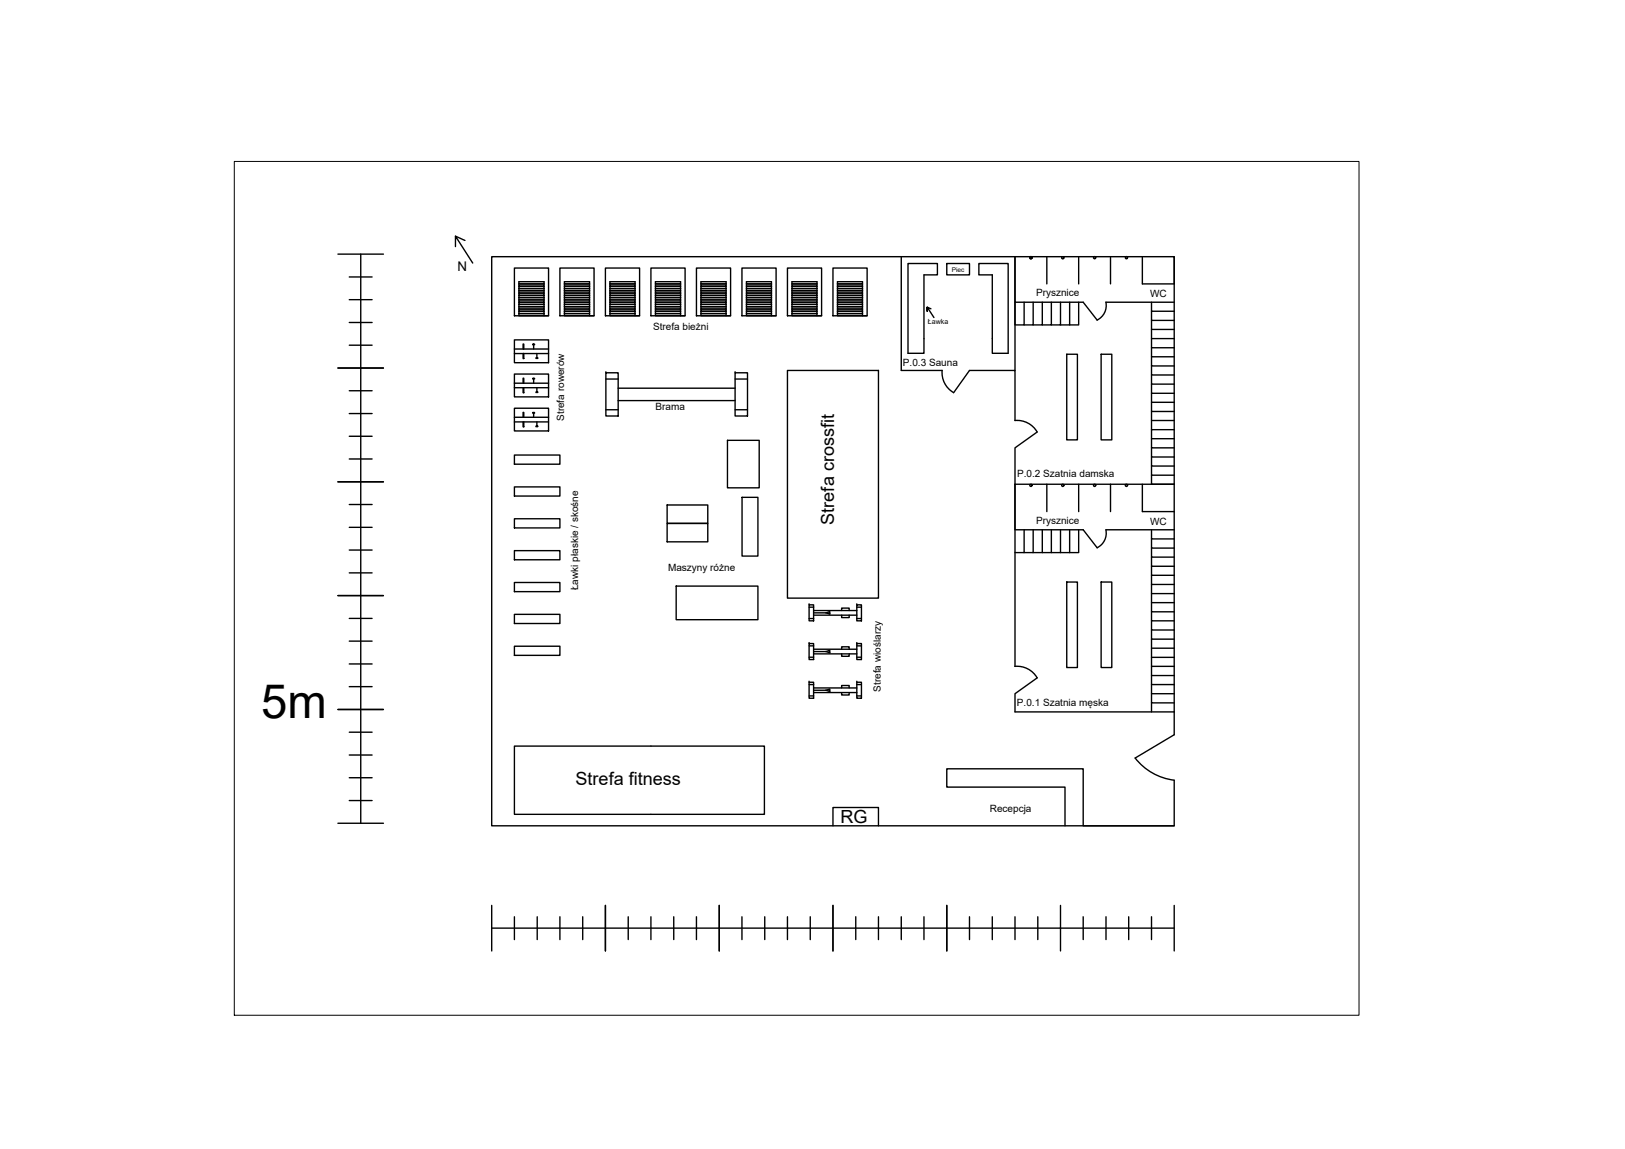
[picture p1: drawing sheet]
<svg xmlns="http://www.w3.org/2000/svg" width="297mm" height="210mm" viewBox="0 0 297 210" stroke-linecap="round" stroke-linejoin="round" font-family="sans-serif">
<!-- layer: 0 -->
<g fill="none" stroke="#000" stroke-width=".25">
<path d="M61.8 46.4h8.3M63.8 58.9h4.2M63.8 54.7h4.2M63.8 50.6h4.2M65.9 46.4v104M83.3 45v-1.9l3.1 5M83.3 43.1l1.7 .8M94 49h6.3v8.7h-6.3zM94.9 57.3h4.5v.4h-4.5zM94.9 56.9h4.5v.4h-4.5zM94.9 56.5h4.5v.4h-4.5zM94.9 56h4.5v.5h-4.5z"/>
<path d="M94.9 55.6h4.5v.4h-4.5zM94.9 55.2h4.5v.4h-4.5zM94.9 54.8h4.5v.4h-4.5zM94.9 54.4h4.5v.4h-4.5zM94.9 54h4.5v.4h-4.5zM94.9 53.5h4.5v.5h-4.5zM94.9 53.1h4.5v.4h-4.5zM94.9 52.7h4.5v.4h-4.5zM94.9 52.3h4.5v.4h-4.5zM94.9 51.9h4.5v.4h-4.5zM94.9 51.5h4.5v.4h-4.5zM99.4 57.7h.9"/>
<path d="M102.3 49h6.3v8.7h-6.3zM103.2 57.3h4.6v.4h-4.6zM103.2 56.9h4.6v.4h-4.6zM103.2 56.5h4.6v.4h-4.6zM103.2 56h4.6v.5h-4.6zM103.2 55.6h4.6v.4h-4.6zM103.2 55.2h4.6v.4h-4.6zM103.2 54.8h4.6v.4h-4.6zM103.2 54.4h4.6v.4h-4.6zM103.2 54h4.6v.4h-4.6zM103.2 53.5h4.6v.5h-4.6zM103.2 53.1h4.6v.4h-4.6z"/>
<path d="M103.2 52.7h4.6v.4h-4.6zM103.2 52.3h4.6v.4h-4.6zM103.2 51.9h4.6v.4h-4.6zM103.2 51.5h4.6v.4h-4.6zM107.8 57.7h.8M110.7 49h6.2v8.7h-6.2zM111.5 57.3h4.6v.4h-4.6zM111.5 56.9h4.6v.4h-4.6zM111.5 56.5h4.6v.4h-4.6zM111.5 56h4.6v.5h-4.6zM111.5 55.6h4.6v.4h-4.6zM111.5 55.2h4.6v.4h-4.6z"/>
<path d="M111.5 54.8h4.6v.4h-4.6zM111.5 54.4h4.6v.4h-4.6zM111.5 54h4.6v.4h-4.6zM111.5 53.5h4.6v.5h-4.6zM111.5 53.1h4.6v.4h-4.6zM111.5 52.7h4.6v.4h-4.6zM111.5 52.3h4.6v.4h-4.6zM111.5 51.9h4.6v.4h-4.6zM111.5 51.5h4.6v.4h-4.6zM116.1 57.7h.8M119 49h6.2v8.7h-6.2zM119.8 57.3h4.6v.4h-4.6z"/>
<path d="M119.8 56.9h4.6v.4h-4.6zM119.8 56.5h4.6v.4h-4.6zM119.8 56h4.6v.5h-4.6zM119.8 55.6h4.6v.4h-4.6zM119.8 55.2h4.6v.4h-4.6zM119.8 54.8h4.6v.4h-4.6zM119.8 54.4h4.6v.4h-4.6zM119.8 54h4.6v.4h-4.6zM119.8 53.5h4.6v.5h-4.6zM119.8 53.1h4.6v.4h-4.6zM119.8 52.7h4.6v.4h-4.6zM119.8 52.3h4.6v.4h-4.6z"/>
<path d="M119.8 51.9h4.6v.4h-4.6zM119.8 51.5h4.6v.4h-4.6zM124.4 57.7h.8M127.3 49h6.2v8.7h-6.2zM128.1 57.3h4.6v.4h-4.6zM128.1 56.9h4.6v.4h-4.6zM128.1 56.5h4.6v.4h-4.6zM128.1 56h4.6v.5h-4.6zM128.1 55.6h4.6v.4h-4.6zM128.1 55.2h4.6v.4h-4.6zM128.1 54.8h4.6v.4h-4.6zM128.1 54.4h4.6v.4h-4.6z"/>
<path d="M128.1 54h4.6v.4h-4.6zM128.1 53.5h4.6v.5h-4.6zM128.1 53.1h4.6v.4h-4.6zM128.1 52.7h4.6v.4h-4.6zM128.1 52.3h4.6v.4h-4.6zM128.1 51.9h4.6v.4h-4.6zM128.1 51.5h4.6v.4h-4.6zM132.7 57.7h.8M135.6 49h6.3v8.7h-6.3zM136.4 57.3h4.6v.4h-4.6zM136.4 56.9h4.6v.4h-4.6zM136.4 56.5h4.6v.4h-4.6z"/>
<path d="M136.4 56h4.6v.5h-4.6zM136.4 55.6h4.6v.4h-4.6zM136.4 55.2h4.6v.4h-4.6zM136.4 54.8h4.6v.4h-4.6zM136.4 54.4h4.6v.4h-4.6zM136.4 54h4.6v.4h-4.6zM136.4 53.5h4.6v.5h-4.6zM136.4 53.1h4.6v.4h-4.6zM136.4 52.7h4.6v.4h-4.6zM136.4 52.3h4.6v.4h-4.6zM136.4 51.9h4.6v.4h-4.6zM136.4 51.5h4.6v.4h-4.6z"/>
<path d="M141 57.7h.9M143.9 49h6.3v8.7h-6.3zM144.8 57.3h4.5v.4h-4.5zM144.8 56.9h4.5v.4h-4.5zM144.8 56.5h4.5v.4h-4.5zM144.8 56h4.5v.5h-4.5zM144.8 55.6h4.5v.4h-4.5zM144.8 55.2h4.5v.4h-4.5zM144.8 54.8h4.5v.4h-4.5zM144.8 54.4h4.5v.4h-4.5zM144.8 54h4.5v.4h-4.5zM144.8 53.5h4.5v.5h-4.5z"/>
<path d="M144.8 53.1h4.5v.4h-4.5zM144.8 52.7h4.5v.4h-4.5zM144.8 52.3h4.5v.4h-4.5zM144.8 51.9h4.5v.4h-4.5zM144.8 51.5h4.5v.4h-4.5zM149.3 57.7h.9M152.3 49h6.2v8.7h-6.2zM153.1 57.3h4.6v.4h-4.6zM153.1 56.9h4.6v.4h-4.6zM153.1 56.5h4.6v.4h-4.6zM153.1 56h4.6v.5h-4.6zM153.1 55.6h4.6v.4h-4.6z"/>
<path d="M153.1 55.2h4.6v.4h-4.6zM153.1 54.8h4.6v.4h-4.6zM153.1 54.4h4.6v.4h-4.6zM153.1 54h4.6v.4h-4.6zM153.1 53.5h4.6v.5h-4.6zM153.1 53.1h4.6v.4h-4.6zM153.1 52.7h4.6v.4h-4.6zM153.1 52.3h4.6v.4h-4.6zM153.1 51.9h4.6v.4h-4.6zM153.1 51.5h4.6v.4h-4.6zM157.7 57.7h.8M164.7 46.9v20.8h7.5a4.3 4.3 0 0 0 2.1 4l2.9-4h8.3v9.1a4.3 4.3 0 0 1 4.1 2.1l-4.1 2.9v6.7"/>
<path d="M166 48.1h5.4v2.1h-2.5v14.3h-2.9zM170.2 56.4l-.7-.3v.8v-.8l1.2 1.9M173.1 48.1h4.1v2.1h-4.1zM178.9 48.1h5.4v16.4h-2.9v-14.3h-2.5zM185.5 55.2v4.2h1.7v-4.2M188.9 55.2v4.2h-1.7M190.5 55.2v4.2h-1.6M191.4 46.9v5M192.2 55.2v4.2h-1.7M193.9 55.2v4.2h-1.7M195.5 55.2v4.2h-1.6M197.2 55.2v4.2h-1.7"/>
<path d="M197.2 46.9v5M200.6 58.5l-2.6-3.3h-12.5v-8.3v20.8M203 46.9v5M208.8 46.9v5h5.8v-5M210.5 55.2v1.7h4.1M210.5 56.9v1.6h4.1M210.5 58.5v1.7h4.1M214.6 55.2h-12.5a2.95 2.95 0 0 1-1.6 3.3M61.8 67.2h8.3M63.8 79.7h4.2M63.8 75.6h4.2M63.8 71.4h4.2"/>
<path d="M63.8 63.1h4.2M94 62.1h6.3v4.2h-6.3zM94 68.3h6.3v4.2h-6.3zM94 74.6h6.3v4.1h-6.3zM94 64.6h6.3M94 63.8h6.3M94 70.8h6.3M94 70h6.3M94 77.1h6.3M94 76.2h6.3M95.6 63.8v-.9h.1v.9M95.6 64.6h.1v.9h-.1z"/>
<path d="M95.6 70v-.9h.1v.9M95.6 70.8h.1v.9h-.1zM95.6 76.2v-.9h.1v.9M95.6 77.1h.1v.9h-.1zM97.4 62.9h.3v.1h-.3zM97.4 69.1h.3v.1h-.3zM97.4 75.4h.3v.1h-.3zM97.5 63v.8M97.5 69.2v.8M97.5 75.5v.7M98.1 64.6v.8l-.1 .1h.3l-.2-.1M98.1 70.8v.8l-.1 .1h.3l-.2-.1"/>
<path d="M98.1 77.1v.7l-.1 .1h.3l-.2-.1M110.8 68.1h2.2v7.9h-2.2zM110.8 68.1h.1M110.8 69.2h2.2M110.8 74.9h2.2M113 73.2h21.4M113 70.9h21.4M134.4 68.1h2.2v7.9h-2.2zM134.4 68.1h.1M134.4 69.2h2.2M134.4 74.9h2.2M143.9 67.7h16.7v41.6h-16.7z"/>
<path d="M195 64.7h1.9v15.7h-1.9zM201.3 64.7h1.9v15.7h-1.9zM210.5 60.2v1.7h4.1M210.5 61.9v1.6h4.1M210.5 63.5v1.7h4.1M210.5 65.2v1.7h4.1M210.5 66.9v1.6h4.1M210.5 68.5v1.7h4.1M210.5 70.2v1.6h4.1M210.5 71.8v1.7h4.1M210.5 73.5v1.7h4.1M210.5 76.8h4.1"/>
<path d="M210.5 75.2v3.3M214.6 78.5h-4.1v1.6h4.1M61.8 88h8.3M63.8 96.3h4.2M63.8 92.2h4.2M63.8 83.8h4.2M94 83.1h8.3v1.7h-8.3zM94 88.9h8.3v1.7h-8.3zM94 94.8h8.3v1.6h-8.3zM121.9 92.3h7.5v3.3h-7.5zM121.9 95.6h7.5v3.4h-7.5zM133 80.4h5.8v8.7h-5.8z"/>
<path d="M135.6 90.9h2.9v10.7h-2.9zM185.5 88.5v33.2a4.3 4.3 0 0 1 4.1 2.1l-4.1 2.9v3.4h29.1M185.5 88.5v8.3h12.5l2.6 3.3M187.2 96.8v4.2h-1.7M188.9 96.8v4.2h-1.7M190.5 96.8v4.2h-1.6M191.4 88.5v5M192.2 96.8v4.2h-1.7M193.9 96.8v4.2h-1.7M195.5 96.8v4.2h-1.6M197.2 96.8v4.2h-1.7M197.2 88.5v5"/>
<path d="M203 88.5v5M208.8 88.5v5h5.8M210.5 80.1v1.7h4.1M210.5 81.8v1.7h4.1M210.5 83.5v1.6h4.1M210.5 85.1v1.7h4.1M210.5 86.8v1.7h4.1h-29.1M210.5 96.8v1.7h4.1M210.5 98.5v1.6h4.1M214.6 96.8h-12.5a2.95 2.95 0 0 1-1.6 3.3M61.8 108.8h8.3M63.8 117.1h4.2"/>
<path d="M63.8 113h4.2M63.8 104.7h4.2M63.8 100.5h4.2M94 100.6h8.3v1.7h-8.3zM94 106.4h8.3v1.7h-8.3zM94 112.2h8.3v1.7h-8.3zM94 118.1h8.3v1.6h-8.3zM123.6 107.1h14.9v6.1h-14.9zM147.9 110.5h.8v2.9h-.8zM147.9 110.5h.1M147.9 117.6h.8v2.9h-.8zM147.9 117.6h.1"/>
<path d="M147.9 110.9h.8M147.9 113h.8M147.9 118h.8M148.7 112h2.2l.8 .2v-.5l-.8 .3M148.7 119h2.2l.8 .2v-.4l-.8 .2M148.7 112.4h7.9M148.7 111.5h7.9M148.7 119.5h7.9M148.7 118.6h7.9M151.6 111.8v.3M151.6 118.8v.4M153.8 111.5v-.4h1.4v.4"/>
<path d="M153.8 112.4v.4h1.4v-.4M153.8 118.6v-.4h1.4v.4M153.8 119.5v.4h1.4v-.4M156.6 110.5h.9v2.9h-.9zM156.6 110.5h.1M156.6 117.6h.9v2.9h-.9zM156.6 117.6h.1M156.6 110.9h.9M156.6 113h.9M156.6 118h.9M195 106.3h1.9v15.6h-1.9zM201.3 106.3h1.9v15.6h-1.9z"/>
<path d="M210.5 100.1v1.7h4.1M210.5 101.8v1.6h4.1M210.5 103.4v1.7h4.1M210.5 105.1v1.7h4.1M210.5 106.8v1.6h4.1M210.5 108.4v1.7h4.1M210.5 110.1v1.7h4.1M210.5 111.8v1.6h4.1M210.5 113.4v1.7h4.1M210.5 115.1v1.7h4.1M210.5 116.8v3.3M210.5 118.4h4.1"/>
<path d="M61.8 129.6h8.3M63.8 137.9h4.2M63.8 133.8h4.2M63.8 125.4h4.2M63.8 121.3h4.2M94 136.3h45.7v12.5h-45.7zM147.9 124.6h.8v3h-.8zM147.9 124.6h.1M147.9 120.1h.8M147.9 125.1h.8M147.9 127.1h.8M148.7 126.1h2.2l.8 .2v-.4l-.8 .2"/>
<path d="M148.7 126.5h7.9M148.7 125.7h7.9M151.6 125.9v.4M153.8 125.7v-.5h1.4v.5M153.8 126.5v.5h1.4v-.5M156.6 124.6h.9v3h-.9zM156.6 124.6h.1M156.6 120.1h.9M156.6 125.1h.9M156.6 127.1h.9M210.5 121.7v1.7h4.1M210.5 123.4v1.7h4.1"/>
<path d="M210.5 125.1v1.6h4.1M210.5 126.7v1.7h4.1M210.5 128.4v1.7M214.6 130.1v-83.2h-124.7v104h124.7v-8.4a10.8 10.8 0 0 1-7.1-4M214.6 120.1h-4.1v1.6h4.1M214.6 130.1v4.1l-7.1 4.3M61.8 150.4h8.3M63.8 146.2h4.2M63.8 142.1h4.2M152.3 150.9v-3.4h8.3v3.4M194.7 150.9v-7.1h-21.6v-3.4h24.9v10.5h16.6M89.9 165.4v8.3"/>
<path d="M89.9 169.6h124.7M94 167.5v4.1M98.2 167.5v4.1M102.3 167.5v4.1M106.5 167.5v4.1M110.7 165.4v8.3M114.8 167.5v4.1M119 167.5v4.1M123.2 167.5v4.1M127.3 167.5v4.1M131.5 165.4v8.3M135.6 167.5v4.1"/>
<path d="M139.8 167.5v4.1M143.9 167.5v4.1M148.1 167.5v4.1M152.3 165.4v8.3M156.4 167.5v4.1M160.6 167.5v4.1M164.7 167.5v4.1M168.9 167.5v4.1M173.1 165.4v8.3M177.2 167.5v4.1M181.4 167.5v4.1M185.5 167.5v4.1"/>
<path d="M189.7 167.5v4.1M193.9 165.4v8.3M198 167.5v4.1M202.2 167.5v4.1M206.3 167.5v4.1M210.5 167.5v4.1M214.6 165.4v8.3"/>
<circle cx="188.4" cy="47.1" r=".2"/>
<circle cx="194.3" cy="47.1" r=".2"/>
<circle cx="200.1" cy="47.1" r=".2"/>
<circle cx="205.9" cy="47.1" r=".2"/>
<circle cx="188.4" cy="88.7" r=".2"/>
<circle cx="194.3" cy="88.7" r=".2"/>
<circle cx="200.1" cy="88.7" r=".2"/>
<circle cx="205.9" cy="88.7" r=".2"/>
</g>
<path d="M42.8 29.5h205.6v156h-205.6z" fill="none" stroke="#000" stroke-width=".18"/>
<text font-size="8.6" x="47.7" y="131.2">5m</text>
<g font-size="3.3">
<text x="152.5" y="95.8" transform="rotate(-90 152.5 95.8)">Strefa crossfit</text>
<text x="105.2" y="143.4">Strefa fitness</text>
<text x="153.6" y="150.4">RG</text>
</g>
<text font-size="2.4" x="83.7" y="49.5">N</text>
<g font-size="1.8">
<text x="189.4" y="54.1">Prysznice</text>
<text x="210.2" y="54.2">WC</text>
<text x="119.4" y="60.4">Strefa bieżni</text>
<text x="165" y="66.8">P.0.3 Sauna</text>
<text x="103.2" y="76.9" transform="rotate(-90 103.2 76.9)">Strefa rowerów</text>
<text x="119.8" y="74.9">Brama</text>
<text x="185.9" y="87.1">P.0.2 Szatnia damska</text>
<text x="189.4" y="95.6">Prysznice</text>
<text x="210.2" y="95.8">WC</text>
<text x="105.7" y="107.8" transform="rotate(-90 105.7 107.8)">Ławki płaskie / skośne</text>
<text x="122.1" y="104.2">Maszyny różne</text>
<text x="161" y="126.4" transform="rotate(-90 161 126.4)">Strefa wioślarzy</text>
<text x="185.9" y="129.1">P.0.1 Szatnia męska</text>
<text x="180.9" y="148.4">Recepcja</text>
</g>
<text font-size="1.3" x="169.6" y="59.2">Ławka</text>
<text font-size="1.2" x="174" y="49.6">Piec</text>
</svg>
